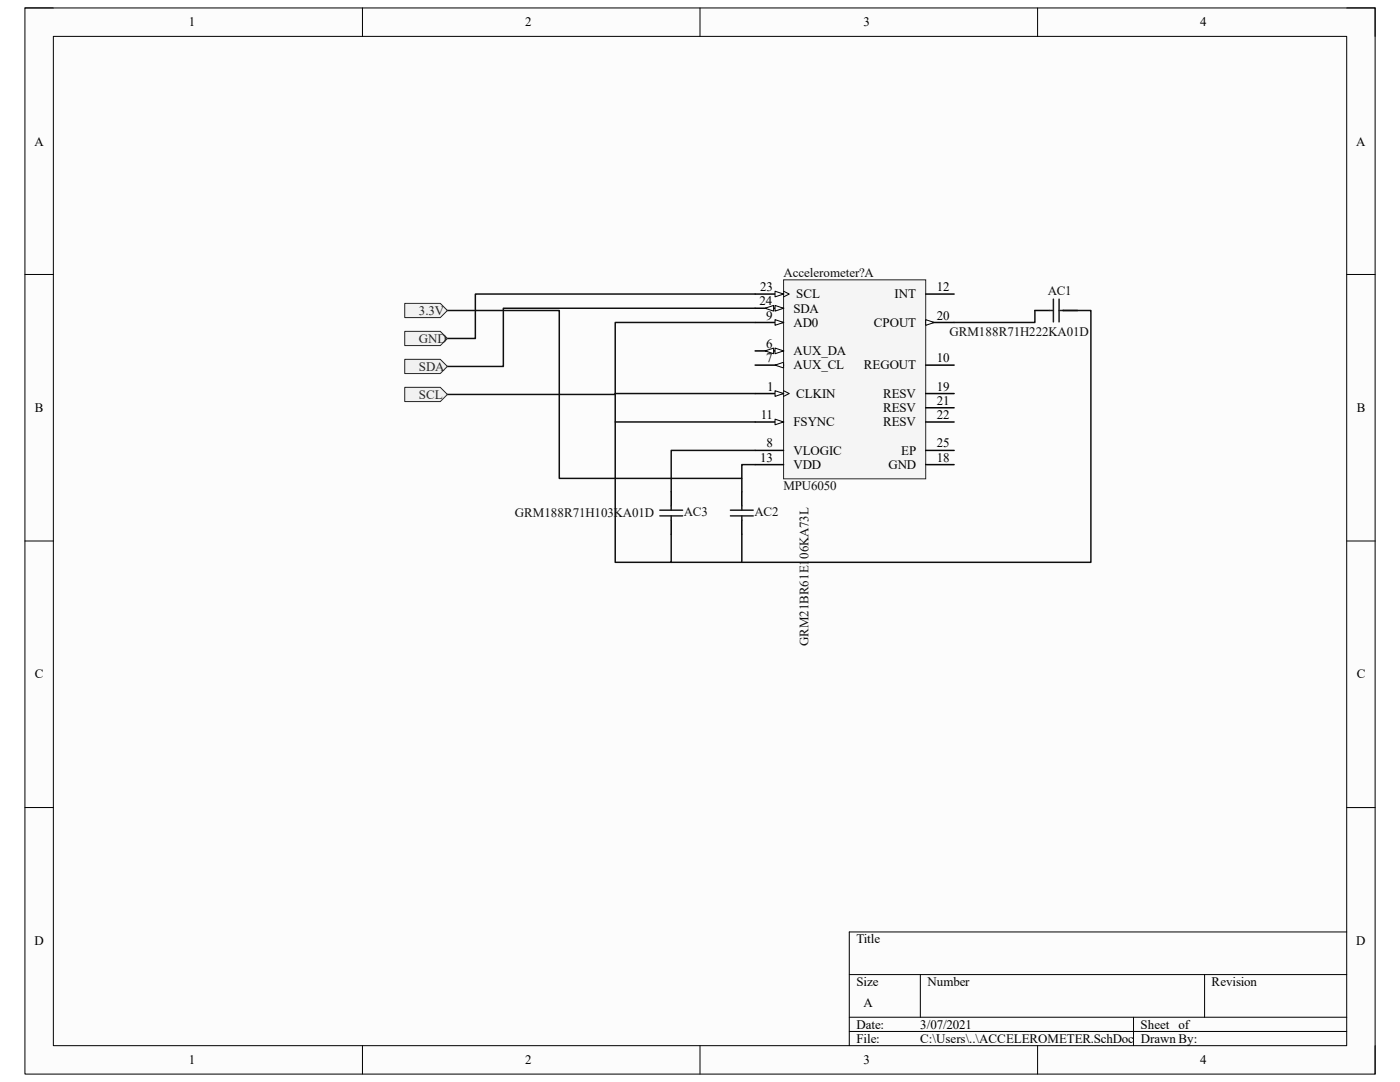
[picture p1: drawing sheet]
<svg xmlns="http://www.w3.org/2000/svg" width="279mm" height="216mm" viewBox="0 0 279 216" stroke-linecap="round" stroke-linejoin="round" font-family="sans-serif">
<path d="M5 1.6h269.4v212.7h-269.4z" fill-rule="evenodd" fill="#fcfcfc"/>
<path d="M5 1.6h269.4v212.7h-269.4z" fill="none" stroke="#000" stroke-width=".2"/>
<path d="M10.6 7.3h258.2v201.4h-258.2z" fill-rule="evenodd" fill="#fcfcfc"/>
<g fill="none" stroke="#000" stroke-width=".2">
<path d="M5 1.6h5.6M10.6 7.3h258.2v201.4h-258.2zM72.3 1.6v5.7M139.7 1.6v5.7M207.1 1.6v5.7M268.8 1.6h5.6v5.7M5 54.8h5.6M268.8 54.8h5.6M5 107.9h5.6M268.8 107.9h5.6M5 161.1h5.6M268.8 161.1h5.6"/>
<path d="M169.5 194.5h99.3M183.7 194.5v8.5M240.4 194.5v8.5M268.8 186h-99.3v22.7M72.3 208.7v5.6M139.7 208.7v5.6M169.5 203h99.3M169.5 205.8h99.3M207.1 208.7v5.6M226.2 203v5.7M274.4 208.7v5.6"/>
</g>
<path d="M206.5 62h2.9M212.2 62h2.9" fill="none" stroke="#000" stroke-width=".3"/>
<path d="M210.2 59.7v4.5M211.4 59.7v4.5M209.4 62h.8M211.4 62h.8" fill="none" stroke="#1c1c1c" stroke-width=".3"/>
<path d="M156.4 55.8h28.3v39.7h-28.3z" fill-rule="evenodd" fill="#f5f5f5"/>
<path d="M156.4 55.8h28.3v39.7h-28.3z" fill="none" stroke="#262626" stroke-width=".2"/>
<path d="M150.7 78.5h5.7" fill="none" stroke="#000" stroke-width=".3"/>
<path d="M154.7 78l1.7 .5-1.7 .6z" fill="#fbfbfb"/>
<path d="M154.7 78l1.7 .5-1.7 .6zM156.4 78l1.1 .5-1.1 .6" fill="none" stroke="#000" stroke-width=".2"/>
<path d="M184.7 72.9h5.7M150.7 84.2h5.7" fill="none" stroke="#000" stroke-width=".3"/>
<path d="M154.7 83.6l1.7 .6-1.7 .6z" fill="#fbfbfb"/>
<path d="M154.7 83.6l1.7 .6-1.7 .6z" fill="none" stroke="#000" stroke-width=".2"/>
<path d="M184.7 58.7h5.7M184.7 78.5h5.7M184.7 64.3h5.7M150.7 92.7h5.7M184.7 92.7h5.7" fill="none" stroke="#000" stroke-width=".3"/>
<path d="M184.7 63.8l1.7 .5-1.7 .6z" fill="#fbfbfb"/>
<path d="M184.7 63.8l1.7 .5-1.7 .6z" fill="none" stroke="#000" stroke-width=".2"/>
<path d="M150.7 58.7h5.7M184.7 81.4h5.7M184.7 84.2h5.7" fill="none" stroke="#000" stroke-width=".3"/>
<path d="M154.7 58.1l1.7 .6-1.7 .5z" fill="#fbfbfb"/>
<path d="M154.7 58.1l1.7 .6-1.7 .5zM156.4 58.1l1.1 .6-1.1 .5" fill="none" stroke="#000" stroke-width=".2"/>
<path d="M150.7 61.5h5.7" fill="none" stroke="#000" stroke-width=".3"/>
<path d="M154.7 60.9l1.7 .6-1.7 .6z" fill="#fbfbfb"/>
<path d="M154.7 60.9l1.7 .6-1.7 .6z" fill="none" stroke="#000" stroke-width=".2"/>
<path d="M152.7 61.5l1.7-.6v1.2z" fill="#fbfbfb"/>
<path d="M152.7 61.5l1.7-.6v1.2z" fill="none" stroke="#000" stroke-width=".2"/>
<path d="M150.7 70h5.7M184.7 89.9h5.7" fill="none" stroke="#000" stroke-width=".3"/>
<path d="M154.7 69.5l1.7 .5-1.7 .6z" fill="#fbfbfb"/>
<path d="M154.7 69.5l1.7 .5-1.7 .6z" fill="none" stroke="#000" stroke-width=".2"/>
<path d="M152.7 70l1.7-.5v1.1z" fill="#fbfbfb"/>
<path d="M152.7 70l1.7-.5v1.1z" fill="none" stroke="#000" stroke-width=".2"/>
<path d="M150.7 72.9h5.7" fill="none" stroke="#000" stroke-width=".3"/>
<path d="M154.7 72.9l1.7-.6v1.1z" fill="#fbfbfb"/>
<path d="M154.7 72.9l1.7-.6v1.1z" fill="none" stroke="#000" stroke-width=".2"/>
<path d="M150.7 64.3h5.7M150.7 89.9h5.7" fill="none" stroke="#000" stroke-width=".3"/>
<path d="M154.7 63.8l1.7 .5-1.7 .6z" fill="#fbfbfb"/>
<path d="M154.7 63.8l1.7 .5-1.7 .6z" fill="none" stroke="#000" stroke-width=".2"/>
<path d="M134 98.1v2.8M148 98.1v2.8M134 103.8v2.8M148 103.8v2.8" fill="none" stroke="#000" stroke-width=".3"/>
<path d="M131.7 101.8h4.5M131.7 102.9h4.5M134 100.9v.9M134 102.9v.9M145.8 101.8h4.5M145.8 102.9h4.5M148 100.9v.9M148 102.9v.9" fill="none" stroke="#1c1c1c" stroke-width=".3"/>
<g fill="none" stroke="#0e0e0e" stroke-width=".3">
<path d="M150.7 58.7h-55.8v8.8h-5.6M89.3 62h22.3v33.5h36.4v-2.8h2.7M122.8 78.5v.2h-33.5M122.8 78.5h27.9M122.8 78.7v5.5M150.7 64.3h-27.9v14.2M150.7 61.5h-50.2v11.6h-11.2M206.5 62v2.3h-16.1M212.1 62h5.6v50.2h-69.6M148 95.5v2.6M150.7 84.2h-27.9v28h11.2v-5.6M150.7 89.9h-16.7v8.2"/>
<path d="M148 106.6v5.6h-14"/>
</g>
<path d="M80.8 60.5h7.1l1.4 1.5-1.4 1.4h-7.1z" fill-rule="evenodd" fill="#f0f0f0"/>
<path d="M80.8 60.5h7.1l1.4 1.5-1.4 1.4h-7.1z" fill="none" stroke="#262626" stroke-width=".2"/>
<path d="M80.8 66.1h7.1l1.4 1.4-1.4 1.5h-7.1z" fill-rule="evenodd" fill="#f0f0f0"/>
<path d="M80.8 66.1h7.1l1.4 1.4-1.4 1.5h-7.1z" fill="none" stroke="#262626" stroke-width=".2"/>
<path d="M80.8 71.7h7.1l1.4 1.4-1.4 1.4h-7.1z" fill-rule="evenodd" fill="#f0f0f0"/>
<path d="M80.8 71.7h7.1l1.4 1.4-1.4 1.4h-7.1z" fill="none" stroke="#262626" stroke-width=".2"/>
<path d="M80.8 77.3h7.1l1.4 1.4-1.4 1.4h-7.1z" fill-rule="evenodd" fill="#f0f0f0"/>
<path d="M80.8 77.3h7.1l1.4 1.4-1.4 1.4h-7.1z" fill="none" stroke="#262626" stroke-width=".2"/>
<g font-size="2.6">
<text x="37.7" y="5.2">1</text>
<text x="104.8" y="5.2">2</text>
<text x="172.3" y="5.2">3</text>
<text x="239.5" y="5.2">4</text>
<text x="6.9" y="29">A</text>
<text x="270.7" y="29">A</text>
<text x="151.7" y="58.1">23</text>
<text x="158.9" y="59.5">SCL</text>
<text x="178.5" y="59.5">INT</text>
<text x="187" y="58.1">12</text>
<text x="151.6" y="60.9">24</text>
<text x="152.9" y="63.8">9</text>
<text x="158.3" y="62.4">SDA</text>
<text x="158.3" y="65.2">AD0</text>
<text x="174.4" y="65.2">CPOUT</text>
<text x="187" y="63.8">20</text>
<text x="152.9" y="69.4">6</text>
<text x="158.3" y="70.9">AUX_DA</text>
<text x="152.9" y="72.3">7</text>
<text x="153.1" y="77.9">1</text>
<text x="158.3" y="73.7">AUX_CL</text>
<text x="172.4" y="73.7">REGOUT</text>
<text x="187" y="72.3">10</text>
<text x="187" y="77.9">19</text>
<text x="7" y="82.2">B</text>
<text x="151.8" y="83.6">11</text>
<text x="158.9" y="79.4">CLKIN</text>
<text x="176.2" y="79.4">RESV</text>
<text x="176.2" y="82.2">RESV</text>
<text x="187" y="80.8">21</text>
<text x="187" y="83.6">22</text>
<text x="270.8" y="82.2">B</text>
<text x="153" y="89.3">8</text>
<text x="158.3" y="85">FSYNC</text>
<text x="176.2" y="85">RESV</text>
<text x="187" y="89.3">25</text>
<text x="151.7" y="92.1">13</text>
<text x="158.3" y="93.6">VDD</text>
<text x="158.3" y="90.7">VLOGIC</text>
<text x="177.3" y="93.6">GND</text>
<text x="179.8" y="90.7">EP</text>
<text x="187" y="92.1">18</text>
<text x="7" y="135.4">C</text>
<text x="270.8" y="135.4">C</text>
<text x="6.9" y="188.6">D</text>
<text x="170.9" y="188.2">Title</text>
<text x="270.7" y="188.6">D</text>
<text x="170.9" y="196.7">Size</text>
<text x="185.1" y="196.7">Number</text>
<text x="241.8" y="196.7">Revision</text>
<text x="172.3" y="201">A</text>
<text x="170.9" y="205.2">Date:</text>
<text x="170.9" y="208.1">File:</text>
<text x="183.6" y="205.2">3/07/2021</text>
<text x="183.7" y="208.1">C:\Users\..\ACCELEROMETER.SchDoc Drawn By:</text>
<text x="227.6" y="205.2">Sheet of</text>
<text x="37.7" y="212.3">1</text>
<text x="104.8" y="212.3">2</text>
<text x="172.3" y="212.3">3</text>
<text x="239.5" y="212.3">4</text>
</g>
<g font-size="2.6" fill="#0e0e0e">
<text x="156.3" y="55.2">Accelerometer?A</text>
<text x="209.1" y="58.8">AC1</text>
<text x="189.5" y="67.1">GRM188R71H222KA01D</text>
<text x="156.3" y="97.8">MPU6050</text>
<text x="102.7" y="103.2">GRM188R71H103KA01D</text>
<text x="136.5" y="102.9">AC3</text>
<text x="150.6" y="102.9">AC2</text>
<text x="161.3" y="128.9" transform="rotate(-90 161.3 128.9)">GRM21BR61E106KA73L</text>
</g>
<g font-size="2.6" fill="#262626">
<text x="83.6" y="62.8">3.3V</text>
<text x="83.6" y="68.4">GND</text>
<text x="83.6" y="74">SDA</text>
<text x="83.6" y="79.5">SCL</text>
</g>
</svg>
